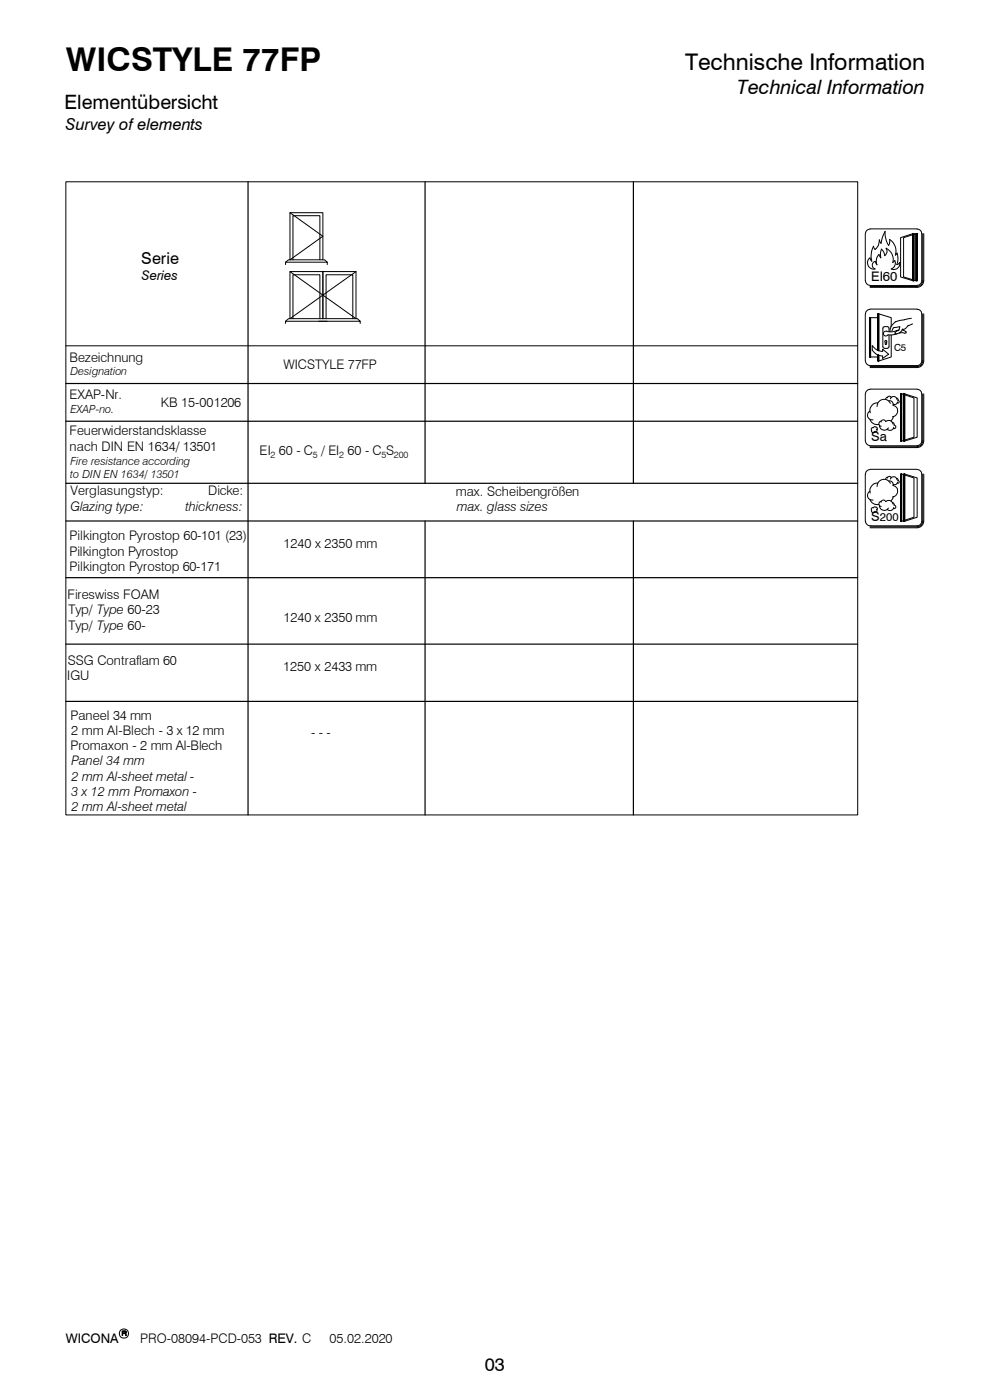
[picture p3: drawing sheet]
<svg xmlns="http://www.w3.org/2000/svg" width="210mm" height="297mm" viewBox="0 0 210 297" stroke-linecap="round" stroke-linejoin="round" font-family="sans-serif">
<g fill="none" stroke="#000" stroke-width=".21">
<path d="M14 38.6h167.9v134.3h-167.9zM60.6 55.6l.6-.5h7.6l.6 .5M60.6 56.1v-.5h8.8v.5M61.5 45.1l7 5-7 5v-10h7v10M61.5 57.6l7 5-7 5v-10h7v10M62.1 55.1v-9.3h5.8v9.3M75.5 57.6l-7 5 7 5v-10h-7v10M183.6 49.6v10M183.6 49.6l.1-.5 .4-.4 .5-.1h10l.5 .1 .3 .4 .1 .5v10l-.3 .6-.6 .3M183.6 59.6l.3 .6 .7 .3M184.5 54.7a1.35 1.35 0 0 0-.3 1.6 1.35 1.35 0 0 0 1.4 .8 .83 .83 0 0 1-.6-.9 .83 .83 0 0 1 .7-.7M185.7 53l-.4-.8-.5 1.6 .1 1.6-.3-.7"/>
<path d="M185.7 55.5l.4 .7M186.4 54l-.5 1 .1 1.2M186.5 50.9l-.1 1.1-.8 .9M186.6 50.9l.3 .7M187 52.8l-.2 1 .1 .9-.4-.7M187.7 49.1l.1 1 .2 1 .5 1 .2-.3v-1a2.94 2.94 0 0 1 1.2 3.3M187.7 49.1l-.5 1.2-.3 1.3M188 52.7a1.09 1.09 0 0 1-.3 1.5l-.2-.7-.5-.6M188 52.7a2.66 2.66 0 0 1 1.4 3l.4-.4a1.33 1.33 0 0 1-.7 1.8 1.25 1.25 0 0 0 1.3-.2 1.25 1.25 0 0 0 .4-1.2l-.6 .4 .3-1.2-.2-1.2-.4 .4M193.7 49.6h.2v10h-.2M193.7 49.6v10M193.7 49.6l-2.6 .8v8.4l2.6 .8"/>
<path d="M193.8 49.6v10M194.3 49.6h.3v10h-.3M194.3 49.6v10M194.3 49.6l-2.6 .8v8.4l2.6 .8M194.4 49.6v10M194.5 49.6v10M195.7 49.6v10.3a1.13 1.13 0 0 1-1.1 .8M196 49.6v10a1.45 1.45 0 0 1-1.4 1.4h-10M14 73.4h167.9M62.1 67.6v-9.3h5.8v9.3M68.5 67.6h-7.3l-.6 .6M68.5 67.6h7.3l.6 .6h-8.8"/>
<path d="M69.2 67.6v-9.3h5.6v9.3M69.4 68.2h-8.8v.4M76.4 68.2v.4M183.6 66.6v10M184.5 67.4v8.3M184.6 65.6l-.5 .1-.4 .4-.1 .5M184.6 65.6h10M184.6 67.4v8.3M184.6 60.8h10M184.6 60.6h10M184.7 67.4v8.3M186.2 75.3v1.3h.2"/>
<path d="M186.2 67.4h-1.8v8.3h1.8M186.3 66.6v7.8M186.3 75.3v1.3M186.4 66.6v7.8M186.4 75.4v1.2M186.4 66.6l2.7 .8v1.8M186.4 66.6h-.2v7.7M187.2 74.5l-1.2-.3-1-.9a1.79 1.79 0 0 0 1.4 2.1l.8 .1M187.2 74.6v-.5l1.3 1-1.3 .9v-.5M187.6 73.9h.7M188 70.3a.51 .51 0 0 0-.6 .7 .51 .51 0 0 0 .9 0M188 72.6l.1-.3h-.3v.7l.1 .1 .1-.1"/>
<path d="M188.1 72.6v.4M188.6 71.1v2.4l-.1 .3-.2 .1M188.6 70.4l-.1-1h-1.1l-.1 4.1 .1 .3 .2 .1M189.1 71.1v4.6l-2.7 .9M189.5 69.6l-.3 .6M189.7 69.5l1.2-.2-.1 .6-.3 .2M189.7 69.5l-.2 .1M189.9 68.2a2.26 2.26 0 0 0-1.1 2.1M190.2 70.1l-1.1 .3-1.1-.2M190.3 70.8l-1.9 .2M190.5 70.1l-.4 .2-.2 .4M190.7 70l-.5 .1"/>
<path d="M190.8 70.7l.6-.1 .6 .1M190.8 70.6l-.6 .2h-.3v-.2M191.5 70l.7 .4M191.5 69.8l-.6 .8M191.9 67.9l-2 .4M192.2 70.4v.2l-.2 .1M192.7 69l-.6 .7-.8 .3M193.3 67.5l-1.4 .3M193.6 68.7l-.9 .4M194.6 65.6l.5 .1 .3 .4 .1 .5v10l-.3 .7-.6 .3h-10l-.7-.3-.3-.7M195.7 66.6v10.3a1.13 1.13 0 0 1-1.1 .9h-10M196 66.6v10a1.45 1.45 0 0 1-1.4 1.4h-10"/>
<path d="M183.6 83.6v10M183.6 83.6l.1-.5 .4-.4 .5-.1h10l.5 .1 .3 .4 .1 .5v10l-.3 .6-.6 .3M183.6 93.6l.3 .6 .7 .3M184.5 89a1.66 1.66 0 0 0 1.9 1M184.6 99.6l-.5 .1-.4 .4-.1 .5M184.6 99.6h10M184.6 87.2a.99 .99 0 0 0-.5 1.2 .99 .99 0 0 0 1.1 .7M184.6 94.8h10M184.6 94.6h10M184.9 91.3a.38 .38 0 0 0 .2 .5 .38 .38 0 0 0 .5-.3M185.3 90.7l-.4 .2v.4M185.8 90.6l-.3-.1-.2 .3"/>
<path d="M185.8 90.6l.3 .2v.3M185.9 91a.34 .34 0 0 1 .1 .5 .34 .34 0 0 1-.5 .1M186.2 85.5a1.62 1.62 0 0 0-1.6 2.1M186.6 90.3a1.03 1.03 0 0 0 .7 .9 1.03 1.03 0 0 0 1.2-.4M186.9 89.3a.55 .55 0 0 0-.5 .6 .55 .55 0 0 0 .5 .5M187.9 89.4a.5 .5 0 0 0-.6-.3 .5 .5 0 0 0-.4 .4M187.9 89.5a.9 .9 0 0 1 .9-.3 .9 .9 0 0 1 .6 .8M188.3 84.2l-.4 .5M188.6 85a.78 .78 0 0 1 .8 1 1.25 1.25 0 0 1 1 1.3 1.25 1.25 0 0 1-1.1 1.1M188.9 85.6a1.49 1.49 0 0 0-1.7-.8 1.49 1.49 0 0 0-1.1 1.4M188.9 84.6a.72 .72 0 0 1 .7-.5 .72 .72 0 0 1 .7 .7M189.1 84.3l-.1-.1a.42 .42 0 0 0-.5-.1 .42 .42 0 0 0-.2 .3"/>
<path d="M189.3 89.6l.3 .2 .1 .3M189.5 88.4l-.5 .9M189.6 90.6a.82 .82 0 0 1-.6 .7 .82 .82 0 0 1-.8-.2M189.6 90.2a.37 .37 0 0 1 .4 .4 .37 .37 0 0 1-.5 .3M190.2 84.5h.2l.1 .4M190.4 85.3l-.3 .5-.6-.1M190.4 84.9a.3 .3 0 0 1 .4 .3 .3 .3 0 0 1-.4 .3M191.1 83.6v10M191.2 83.6v10M191.3 83.6l2.6 .8v8.4l-2.6 .8M191.3 83.6h-.2v10h.2M191.3 83.6v10"/>
<path d="M191.8 83.6v10M191.9 83.6v10M191.9 83.6h-.2v10h.2M191.9 83.6l2.7 .8v8.4l-2.7 .8M194.6 99.6l.5 .1 .3 .4 .1 .5v10l-.3 .7-.6 .2h-10l-.7-.2-.3-.7M195.7 83.6v10.3a1.13 1.13 0 0 1-1.1 .8M196 83.6v10a1.45 1.45 0 0 1-1.4 1.4h-10M183.6 100.6v10M184.5 106a1.66 1.66 0 0 0 1.9 1M184.6 104.2a.99 .99 0 0 0-.5 1.2 .99 .99 0 0 0 1.1 .7M184.9 108.2a.38 .38 0 0 0 .2 .6 .38 .38 0 0 0 .5-.3M185.3 107.7l-.4 .2v.4"/>
<path d="M185.8 107.6l-.3-.1-.2 .3M185.8 107.6l.3 .2v.3M185.9 108a.34 .34 0 0 1 .1 .5 .34 .34 0 0 1-.5 .1M186.2 102.5a1.62 1.62 0 0 0-1.6 2.1M186.6 107.3a1.03 1.03 0 0 0 .7 .9 1.03 1.03 0 0 0 1.2-.4M186.9 106.3a.55 .55 0 0 0-.5 .6 .55 .55 0 0 0 .5 .5M186.9 106.6a.53 .53 0 0 1 .5-.5 .53 .53 0 0 1 .5 .3 .9 .9 0 0 1 .9-.2 .9 .9 0 0 1 .6 .7M188.3 101.2l-.4 .5M188.6 102a.78 .78 0 0 1 .8 1 1.25 1.25 0 0 1 1 1.3 1.25 1.25 0 0 1-1.1 1.2M188.9 102.5a1.49 1.49 0 0 0-1.7-.8 1.49 1.49 0 0 0-1.1 1.5M188.9 101.6a.72 .72 0 0 1 .7-.5 .72 .72 0 0 1 .7 .7M189.1 101.3l-.1-.1a.42 .42 0 0 0-.5-.1 .42 .42 0 0 0-.2 .3"/>
<path d="M189.3 106.6l.3 .2 .1 .3M189.5 105.4l-.5 .9M189.6 107.7a.82 .82 0 0 1-.6 .6 .82 .82 0 0 1-.8-.2M189.6 107.1a.37 .37 0 0 1 .4 .5 .37 .37 0 0 1-.5 .3M190.2 101.5h.2l.1 .4M190.4 102.3l-.3 .5-.6-.1M190.4 101.9a.3 .3 0 0 1 .4 .4 .3 .3 0 0 1-.4 .2M191.1 100.6v10M191.2 100.6v10M191.3 100.6l2.6 .8v8.3l-2.6 .9M191.3 100.6h-.2v10h.2M191.3 100.6v10"/>
<path d="M191.8 100.6v10M191.9 100.6v10M191.9 100.6h-.2v10h.2M191.9 100.6l2.7 .8v8.3l-2.7 .9M195.7 100.6v10.3a1.13 1.13 0 0 1-1.1 .9h-10M196 100.6v10a1.45 1.45 0 0 1-1.4 1.4h-10"/>
<circle cx="26.3" cy="282.9" r=".98"/>
</g>
<g fill="#000" stroke="#000" stroke-width=".21">
<path d="M25.9 282.4h.8h-.7v.4h.7l-.7 .1v.4h-.1z" fill-rule="evenodd"/>
<path d="M26.4 282.9h.3l.1 .4h-.1l-.1-.3z" fill-rule="evenodd"/>
<path d="M26.3 282.4l.5 .1-.1 .3h-.7h.3a.22 .22 0 0 0 .4-.2 .22 .22 0 0 0-.4-.2z" fill-rule="evenodd"/>
</g>
<path d="M52.6 38.6v134.3M90.2 38.6v63.9M134.4 38.6v63.9M14 81.4h167.9M14 89.4h167.9M14 110.5h167.9M14 102.5h167.9M90.2 110.5v62.4M134.4 110.5v62.4M14 122.6h167.9M14 136.7h167.9M14 148.8h167.9" fill="none" stroke="#000" stroke-width=".25"/>
<text font-size="6.9" x="14" y="15">WICSTYLE 77FP</text>
<text font-size="4.9" x="145.3" y="14.8">Technische Information</text>
<g font-size="4.2">
<text x="13.7" y="23.1">Elementübersicht</text>
<text x="156.4" y="20">Technical Information</text>
</g>
<text font-size="3.9" x="102.8" y="290.8">03</text>
<g font-size="3.5">
<text x="14" y="27.6">Survey of elements</text>
<text x="30" y="56">Serie</text>
</g>
<g font-size="2.8">
<text x="30.1" y="59.4">Series</text>
<text x="184.8" y="59.6">EI60</text>
<text x="14.7" y="76.7">Bezeichnung</text>
<text x="60.1" y="78.3">WICSTYLE 77FP</text>
<text x="14.7" y="84.7">EXAP-Nr.</text>
<text x="34.1" y="86.3">KB 15-001206</text>
<text x="14.7" y="92.3">Feuerwiderstandsklasse</text>
<text x="14.8" y="95.6">nach DIN EN 1634/ 13501</text>
<text x="184.8" y="93.6">Sa</text>
<text x="55.1" y="96.5">EI 60 - C / EI 60 - C S</text>
<text x="14.9" y="105.1">Verglasungstyp:</text>
<text x="44.2" y="105.1">Dicke:</text>
<text x="96.7" y="105.2">max. Scheibengrößen</text>
<text x="14.9" y="108.4">Glazing type:</text>
<text x="39.4" y="108.4">thickness:</text>
<text x="96.9" y="108.4">max. glass sizes</text>
<text x="184.8" y="110.6">S</text>
<text x="14.7" y="114.6">Pilkington Pyrostop 60-101 (23)</text>
<text x="14.7" y="117.9">Pilkington Pyrostop</text>
<text x="60.1" y="116.3">1240 x 2350 mm</text>
<text x="14.7" y="121.1">Pilkington Pyrostop 60-171</text>
<text x="14.3" y="127">Fireswiss FOAM</text>
<text x="14.5" y="130.3">Typ/ Type 60-23</text>
<text x="60.1" y="132">1240 x 2350 mm</text>
<text x="14.5" y="133.6">Typ/ Type 60-</text>
<text x="14.4" y="141">SSG Contraflam 60</text>
<text x="60.1" y="142.4">1250 x 2433 mm</text>
<text x="14.3" y="144.2">IGU</text>
<text x="14.9" y="152.7">Paneel 34 mm</text>
<text x="15.1" y="155.9">2 mm Al-Blech - 3 x 12 mm</text>
<text x="14.9" y="159.2">Promaxon - 2 mm Al-Blech</text>
<text x="66" y="156.4">- - -</text>
<text x="15.1" y="162.4">Panel 34 mm</text>
<text x="15.2" y="165.7">2 mm Al-sheet metal -</text>
<text x="15.1" y="168.9">3 x 12 mm Promaxon -</text>
<text x="15.2" y="172.1">2 mm Al-sheet metal</text>
<text x="14" y="284.9">WICONA</text>
<text x="29.8" y="284.9">PRO-08094-PCD-053 REV. C</text>
<text x="69.9" y="284.9">05.02.2020</text>
</g>
<g font-size="2.4">
<text x="14.9" y="79.6">Designation</text>
<text x="14.9" y="87.6">EXAP-no.</text>
<text x="14.9" y="101.4">to DIN EN 1634/ 13501</text>
<text x="14.9" y="98.6">Fire resistance according</text>
<text x="186.6" y="110.6">200</text>
</g>
<text font-size="2.1" x="189.7" y="74.5">C5</text>
<g font-size="1.9">
<text x="57.4" y="97.1">2</text>
<text x="66.3" y="97.1">5</text>
<text x="71.9" y="97.1">2</text>
<text x="80.9" y="97.1">5</text>
<text x="83.5" y="97.1">200</text>
</g>
</svg>
